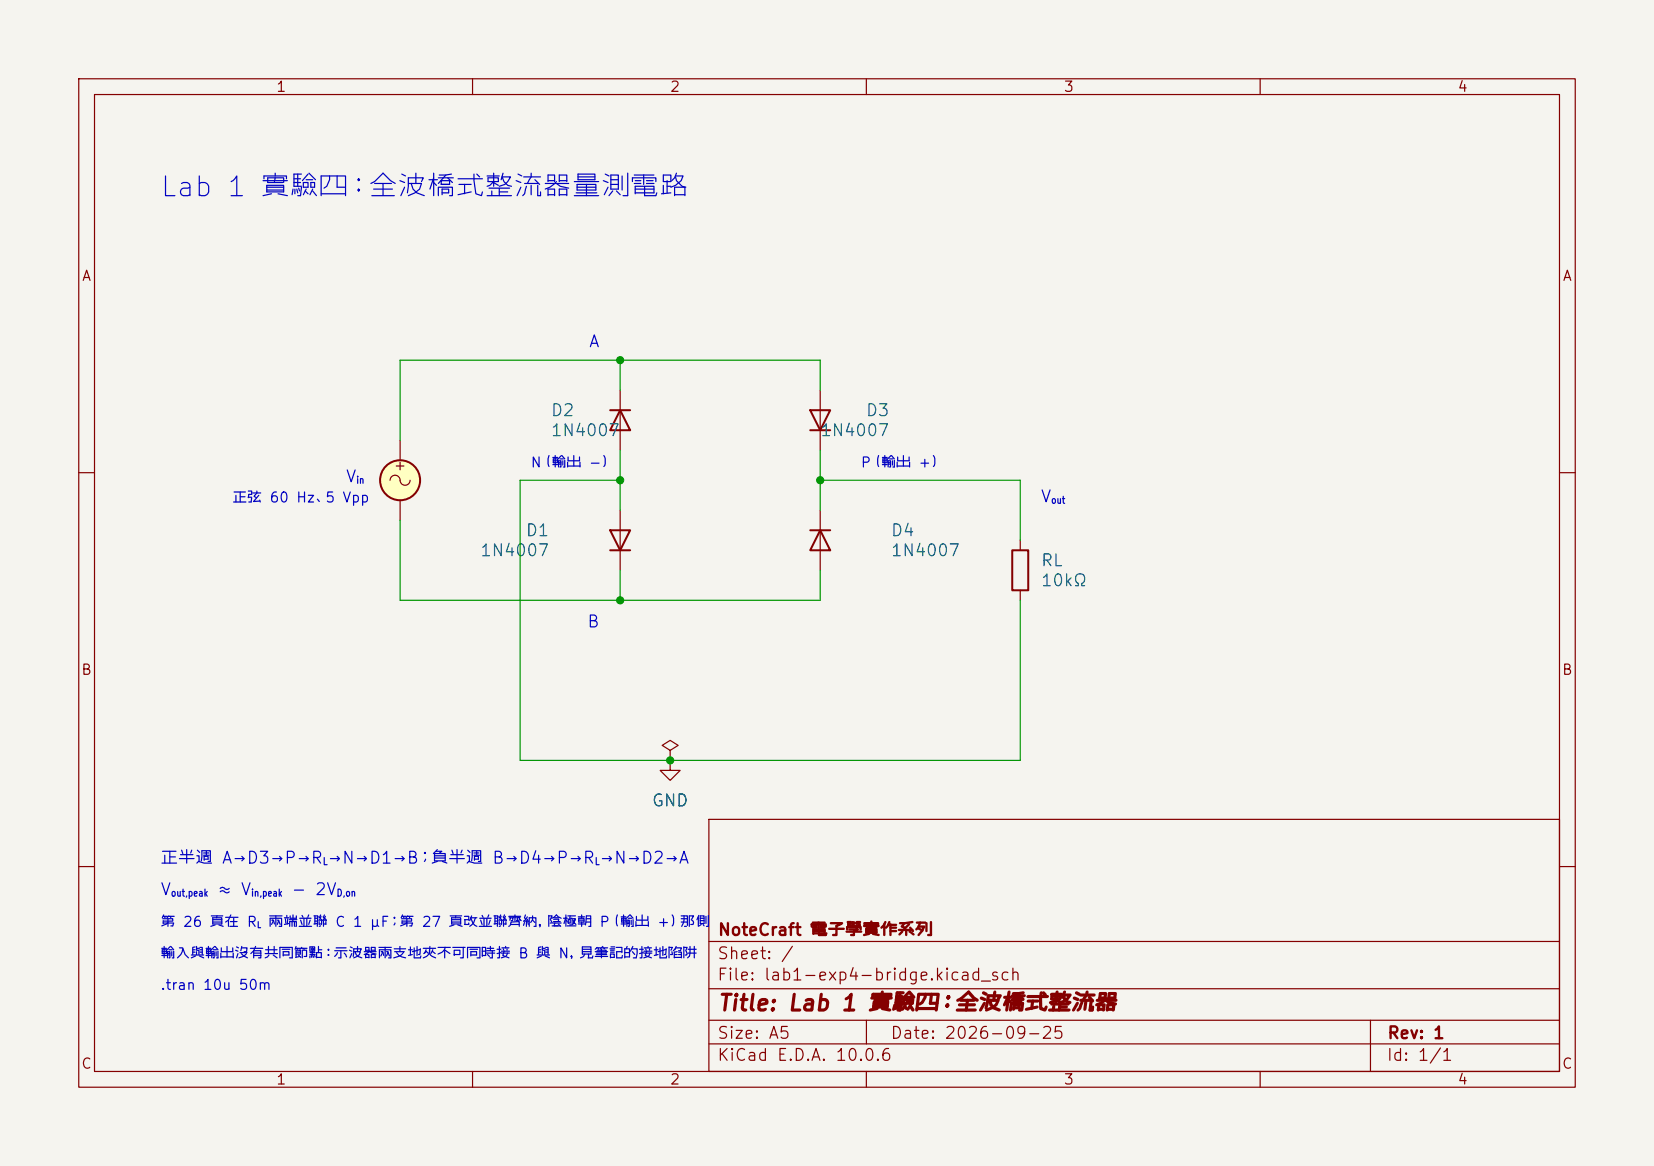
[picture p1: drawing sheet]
(kicad_sch
 (version 20260306)
 (generator "eeschema")
 (generator_version "10.0")
 (paper "A5")
 (title_block
  (title "Lab 1 實驗四：全波橋式整流器")
  (date "2026-09-25")
  (rev "1")
  (company "NoteCraft 電子學實作系列"))
 (lib_symbols
  (symbol "Device:R"
   (pin_numbers (hide yes))
   (pin_names
    (offset 0)) (exclude_from_sim no) (in_bom yes) (on_board yes)
   (in_pos_files yes)
   (duplicate_pin_numbers_are_jumpers no)
   (property "Reference" "R" (at 2.032 0 90) (show_name no) (do_not_autoplace no) (effects (font (size 1.27 1.27))))
   (property "Value" "R" (at 0 0 90) (show_name no) (do_not_autoplace no) (effects (font (size 1.27 1.27))))
   (property "Footprint" "" (at -1.778 0 90) (show_name no) (do_not_autoplace no) (hide yes) (effects (font (size 1.27 1.27))))
   (property "Datasheet" "" (at 0 0 0) (show_name no) (do_not_autoplace no) (hide yes) (effects (font (size 1.27 1.27))))
   (property "Description" "Resistor" (at 0 0 0) (show_name no) (do_not_autoplace no) (hide yes) (effects (font (size 1.27 1.27))))
   (symbol "R_0_1"
    (rectangle (start -1.016 -2.54) (end 1.016 2.54) (stroke (width 0.254) (type default)) (fill (type none))))
   (symbol "R_1_1"
    (pin passive line (at 0 3.81 270) (length 1.27) (name "" (effects (font (size 1.27 1.27)))) (number "1" (effects (font (size 1.27 1.27)))))
    (pin passive line (at 0 -3.81 90) (length 1.27) (name "" (effects (font (size 1.27 1.27)))) (number "2" (effects (font (size 1.27 1.27))))))
   (embedded_fonts no))
  (symbol "Diode:1N4007"
   (pin_numbers (hide yes))
   (pin_names (hide yes)) (exclude_from_sim no) (in_bom yes) (on_board yes)
   (in_pos_files yes)
   (duplicate_pin_numbers_are_jumpers no)
   (property "Reference" "D" (at 0 2.54 0) (show_name no) (do_not_autoplace no) (effects (font (size 1.27 1.27))))
   (property "Value" "1N4007" (at 0 -2.54 0) (show_name no) (do_not_autoplace no) (effects (font (size 1.27 1.27))))
   (property "Footprint" "Diode_THT:D_DO-41_SOD81_P10.16mm_Horizontal" (at 0 -4.445 0) (show_name no) (do_not_autoplace no) (hide yes) (effects (font (size 1.27 1.27))))
   (property "Datasheet" "http://www.vishay.com/docs/88503/1n4001.pdf" (at 0 0 0) (show_name no) (do_not_autoplace no) (hide yes) (effects (font (size 1.27 1.27))))
   (property "Description" "1000V 1A General Purpose Rectifier Diode, DO-41" (at 0 0 0) (show_name no) (do_not_autoplace no) (hide yes) (effects (font (size 1.27 1.27))))
   (property "Sim.Device" "D" (at 0 0 0) (show_name no) (do_not_autoplace no) (hide yes) (effects (font (size 1.27 1.27))))
   (property "Sim.Pins" "1=K 2=A" (at 0 0 0) (show_name no) (do_not_autoplace no) (hide yes) (effects (font (size 1.27 1.27))))
   (symbol "1N4007_0_1"
    (polyline (pts (xy -1.27 1.27) (xy -1.27 -1.27)) (stroke (width 0.254) (type default)) (fill (type none)))
    (polyline (pts (xy 1.27 1.27) (xy 1.27 -1.27) (xy -1.27 0) (xy 1.27 1.27)) (stroke (width 0.254) (type default)) (fill (type none)))
    (polyline (pts (xy 1.27 0) (xy -1.27 0)) (stroke (width 0) (type default)) (fill (type none))))
   (symbol "1N4007_1_1"
    (pin passive line (at -3.81 0 0) (length 2.54) (name "K" (effects (font (size 1.27 1.27)))) (number "1" (effects (font (size 1.27 1.27)))))
    (pin passive line (at 3.81 0 180) (length 2.54) (name "A" (effects (font (size 1.27 1.27)))) (number "2" (effects (font (size 1.27 1.27))))))
   (embedded_fonts no))
  (symbol "Simulation_SPICE:VSIN"
   (pin_numbers (hide yes))
   (pin_names
    (offset 0.0254)) (exclude_from_sim no) (in_bom yes) (on_board yes)
   (in_pos_files yes)
   (duplicate_pin_numbers_are_jumpers no)
   (property "Reference" "V" (at 2.54 2.54 0) (show_name no) (do_not_autoplace no) (effects (font (size 1.27 1.27)) (justify left)))
   (property "Value" "VSIN" (at 2.54 0 0) (show_name no) (do_not_autoplace no) (effects (font (size 1.27 1.27)) (justify left)))
   (property "Footprint" "" (at 0 0 0) (show_name no) (do_not_autoplace no) (hide yes) (effects (font (size 1.27 1.27))))
   (property "Datasheet" "https://ngspice.sourceforge.io/docs/ngspice-html-manual/manual.xhtml#sec_Independent_Sources_for" (at 0 0 0) (show_name no) (do_not_autoplace no) (hide yes) (effects (font (size 1.27 1.27))))
   (property "Description" "Voltage source, sinusoidal" (at 0 0 0) (show_name no) (do_not_autoplace no) (hide yes) (effects (font (size 1.27 1.27))))
   (property "Sim.Pins" "1=+ 2=-" (at 0 0 0) (show_name no) (do_not_autoplace no) (hide yes) (effects (font (size 1.27 1.27))))
   (property "Sim.Params" "dc=0 ampl=1 f=1k ac=1" (at 2.54 -2.54 0) (show_name no) (do_not_autoplace no) (effects (font (size 1.27 1.27)) (justify left)))
   (property "Sim.Type" "SIN" (at 0 0 0) (show_name no) (do_not_autoplace no) (hide yes) (effects (font (size 1.27 1.27))))
   (property "Sim.Device" "V" (at 0 0 0) (show_name no) (do_not_autoplace no) (hide yes) (effects (font (size 1.27 1.27)) (justify left)))
   (symbol "VSIN_0_0"
    (arc (start -1.27 0) (mid -0.635 0.6323) (end 0 0) (stroke (width 0) (type default)) (fill (type none)))
    (arc (start 1.27 0) (mid 0.635 -0.6323) (end 0 0) (stroke (width 0) (type default)) (fill (type none)))
    (text "+" (at 0 1.905 0) (effects (font (size 1.27 1.27)))))
   (symbol "VSIN_0_1"
    (circle (center 0 0) (radius 2.54) (stroke (width 0.254) (type default)) (fill (type background))))
   (symbol "VSIN_1_1"
    (pin passive line (at 0 5.08 270) (length 2.54) (name "" (effects (font (size 1.27 1.27)))) (number "1" (effects (font (size 1.27 1.27)))))
    (pin passive line (at 0 -5.08 90) (length 2.54) (name "" (effects (font (size 1.27 1.27)))) (number "2" (effects (font (size 1.27 1.27))))))
   (embedded_fonts no))
  (symbol "power:GND"
   (power global)
   (pin_numbers (hide yes))
   (pin_names
    (offset 0) (hide yes)) (exclude_from_sim no) (in_bom yes) (on_board yes)
   (in_pos_files yes)
   (duplicate_pin_numbers_are_jumpers no)
   (property "Reference" "#PWR" (at 0 -6.35 0) (show_name no) (do_not_autoplace no) (hide yes) (effects (font (size 1.27 1.27))))
   (property "Value" "GND" (at 0 -3.81 0) (show_name no) (do_not_autoplace no) (effects (font (size 1.27 1.27))))
   (property "Footprint" "" (at 0 0 0) (show_name no) (do_not_autoplace no) (hide yes) (effects (font (size 1.27 1.27))))
   (property "Datasheet" "" (at 0 0 0) (show_name no) (do_not_autoplace no) (hide yes) (effects (font (size 1.27 1.27))))
   (property "Description" "Power symbol creates a global label with name \"GND\" , ground" (at 0 0 0) (show_name no) (do_not_autoplace no) (hide yes) (effects (font (size 1.27 1.27))))
   (symbol "GND_0_1"
    (polyline (pts (xy 0 0) (xy 0 -1.27) (xy 1.27 -1.27) (xy 0 -2.54) (xy -1.27 -1.27) (xy 0 -1.27)) (stroke (width 0) (type default)) (fill (type none))))
   (symbol "GND_1_1"
    (pin power_in line (at 0 0 270) (length 0) (name "" (effects (font (size 1.27 1.27)))) (number "1" (effects (font (size 1.27 1.27))))))
   (embedded_fonts no))
  (symbol "power:PWR_FLAG"
   (power global)
   (pin_numbers (hide yes))
   (pin_names
    (offset 0) (hide yes)) (exclude_from_sim no) (in_bom yes) (on_board yes)
   (in_pos_files yes)
   (duplicate_pin_numbers_are_jumpers no)
   (property "Reference" "#FLG" (at 0 1.905 0) (show_name no) (do_not_autoplace no) (hide yes) (effects (font (size 1.27 1.27))))
   (property "Value" "PWR_FLAG" (at 0 3.81 0) (show_name no) (do_not_autoplace no) (effects (font (size 1.27 1.27))))
   (property "Footprint" "" (at 0 0 0) (show_name no) (do_not_autoplace no) (hide yes) (effects (font (size 1.27 1.27))))
   (property "Datasheet" "" (at 0 0 0) (show_name no) (do_not_autoplace no) (hide yes) (effects (font (size 1.27 1.27))))
   (property "Description" "Special symbol for telling ERC where power comes from" (at 0 0 0) (show_name no) (do_not_autoplace no) (hide yes) (effects (font (size 1.27 1.27))))
   (symbol "PWR_FLAG_0_0"
    (pin power_out line (at 0 0 90) (length 0) (name "" (effects (font (size 1.27 1.27)))) (number "1" (effects (font (size 1.27 1.27))))))
   (symbol "PWR_FLAG_0_1"
    (polyline (pts (xy 0 0) (xy 0 1.27) (xy -1.016 1.905) (xy 0 2.54) (xy 1.016 1.905) (xy 0 1.27)) (stroke (width 0) (type default)) (fill (type none))))
   (embedded_fonts no)))
 (text "P（輸出 +）"
  (exclude_from_sim no)
  (at 109.22 59.69 0)
  (effects (font (size 1.27 1.27)) (justify left bottom)))
 (text "正半週 A→D3→P→R_{L}→N→D1→B；負半週 B→D4→P→R_{L}→N→D2→A"
  (exclude_from_sim no)
  (at 20.32 110 0)
  (effects (font (size 1.5 1.5)) (justify left bottom)))
 (text "V_{out,peak} ≈ V_{in,peak} − 2V_{D,on}"
  (exclude_from_sim no)
  (at 20.32 114 0)
  (effects (font (size 1.5 1.5)) (justify left bottom)))
 (text "第 26 頁在 R_{L} 兩端並聯 C 1 µF；第 27 頁改並聯齊納，陰極朝 P（輸出 +）那側"
  (exclude_from_sim no)
  (at 20.32 118 0)
  (effects (font (size 1.27 1.27)) (justify left bottom)))
 (text "Lab 1 實驗四：全波橋式整流器量測電路"
  (exclude_from_sim no)
  (at 20.32 25.4 0)
  (effects (font (size 2.5 2.5)) (justify left bottom)))
 (text "A"
  (exclude_from_sim no)
  (at 76.2 44.45 0)
  (effects (font (size 1.5 1.5)) (justify right bottom)))
 (text "N（輸出 −）"
  (exclude_from_sim no)
  (at 67.31 59.69 0)
  (effects (font (size 1.27 1.27)) (justify left bottom)))
 (text "B"
  (exclude_from_sim no)
  (at 76.2 80.01 0)
  (effects (font (size 1.5 1.5)) (justify right bottom)))
 (text "輸入與輸出沒有共同節點：示波器兩支地夾不可同時接 B 與 N，見筆記的接地陷阱"
  (exclude_from_sim no)
  (at 20.32 122 0)
  (effects (font (size 1.27 1.27)) (justify left bottom)))
 (text "V_{in}"
  (exclude_from_sim no)
  (at 46.99 61.595 0)
  (effects (font (size 1.5 1.5)) (justify right bottom)))
 (text "正弦 60 Hz、5 Vpp"
  (exclude_from_sim no)
  (at 46.99 64.135 0)
  (effects (font (size 1.27 1.27)) (justify right bottom)))
 (text ".tran 10u 50m"
  (exclude_from_sim no)
  (at 20.32 126 0)
  (effects (font (size 1.27 1.27)) (justify left bottom)))
 (text "V_{out}"
  (exclude_from_sim no)
  (at 132.08 64.135 0)
  (effects (font (size 1.5 1.5)) (justify left bottom)))
 (junction
  (at 104.14 60.96)
  (diameter 0)
  (color 0 0 0 0))
 (junction
  (at 78.74 76.2)
  (diameter 0)
  (color 0 0 0 0))
 (junction
  (at 78.74 60.96)
  (diameter 0)
  (color 0 0 0 0))
 (junction
  (at 78.74 45.72)
  (diameter 0)
  (color 0 0 0 0))
 (junction
  (at 85.09 96.52)
  (diameter 0)
  (color 0 0 0 0))
 (wire
  (pts (xy 104.14 60.96) (xy 129.54 60.96))
  (stroke (width 0) (type default)))
 (wire
  (pts (xy 78.74 45.72) (xy 104.14 45.72))
  (stroke (width 0) (type default)))
 (wire
  (pts (xy 50.8 66.04) (xy 50.8 76.2))
  (stroke (width 0) (type default)))
 (wire
  (pts (xy 66.04 96.52) (xy 85.09 96.52))
  (stroke (width 0) (type default)))
 (wire
  (pts (xy 78.74 60.96) (xy 78.74 64.77))
  (stroke (width 0) (type default)))
 (wire
  (pts (xy 66.04 60.96) (xy 66.04 96.52))
  (stroke (width 0) (type default)))
 (wire
  (pts (xy 78.74 45.72) (xy 78.74 49.53))
  (stroke (width 0) (type default)))
 (wire
  (pts (xy 104.14 45.72) (xy 104.14 49.53))
  (stroke (width 0) (type default)))
 (wire
  (pts (xy 104.14 57.15) (xy 104.14 60.96))
  (stroke (width 0) (type default)))
 (wire
  (pts (xy 78.74 57.15) (xy 78.74 60.96))
  (stroke (width 0) (type default)))
 (wire
  (pts (xy 129.54 60.96) (xy 129.54 68.58))
  (stroke (width 0) (type default)))
 (wire
  (pts (xy 78.74 60.96) (xy 66.04 60.96))
  (stroke (width 0) (type default)))
 (wire
  (pts (xy 104.14 72.39) (xy 104.14 76.2))
  (stroke (width 0) (type default)))
 (wire
  (pts (xy 50.8 76.2) (xy 78.74 76.2))
  (stroke (width 0) (type default)))
 (wire
  (pts (xy 129.54 96.52) (xy 85.09 96.52))
  (stroke (width 0) (type default)))
 (wire
  (pts (xy 129.54 76.2) (xy 129.54 96.52))
  (stroke (width 0) (type default)))
 (wire
  (pts (xy 78.74 72.39) (xy 78.74 76.2))
  (stroke (width 0) (type default)))
 (wire
  (pts (xy 50.8 45.72) (xy 78.74 45.72))
  (stroke (width 0) (type default)))
 (wire
  (pts (xy 78.74 76.2) (xy 104.14 76.2))
  (stroke (width 0) (type default)))
 (wire
  (pts (xy 104.14 60.96) (xy 104.14 64.77))
  (stroke (width 0) (type default)))
 (wire
  (pts (xy 50.8 55.88) (xy 50.8 45.72))
  (stroke (width 0) (type default)))
 (symbol
  (lib_id "Diode:1N4007")
  (at 104.14 53.34 90)
  (unit 1)
  (body_style 1)
  (exclude_from_sim no)
  (in_bom yes)
  (on_board yes)
  (in_pos_files yes)
  (dnp no)
  (property "Reference" "D3" (at 113.03 52.07 90) (show_name no) (do_not_autoplace no) (effects (font (size 1.5 1.5)) (justify left)))
  (property "Value" "1N4007" (at 113.03 54.61 90) (show_name no) (do_not_autoplace no) (effects (font (size 1.5 1.5)) (justify left)))
  (property "Footprint" "" (at 104.14 53.34 0) (hide yes) (show_name no) (do_not_autoplace no) (effects (font (size 1.27 1.27))))
  (property "Datasheet" "" (at 104.14 53.34 0) (hide yes) (show_name no) (do_not_autoplace no) (effects (font (size 1.27 1.27))))
  (property "Description" "" (at 104.14 53.34 0) (hide yes) (show_name no) (do_not_autoplace no) (effects (font (size 1.27 1.27))))
  (property "Sim.Device" "D" (at 104.14 53.34 0) (hide yes) (show_name no) (do_not_autoplace no) (effects (font (size 1.27 1.27))))
  (property "Sim.Pins" "1=K 2=A" (at 104.14 53.34 0) (hide yes) (show_name no) (do_not_autoplace no) (effects (font (size 1.27 1.27))))
  (property "Sim.Params" "is=90p rs=40m n=1.4 cjo=30p tt=5u bv=1000 ibv=5u" (at 104.14 53.34 0) (hide yes) (show_name no) (do_not_autoplace no) (effects (font (size 1.27 1.27))))
  (pin "1")
  (pin "2"))
 (symbol
  (lib_id "Diode:1N4007")
  (at 78.74 68.58 90)
  (unit 1)
  (body_style 1)
  (exclude_from_sim no)
  (in_bom yes)
  (on_board yes)
  (in_pos_files yes)
  (dnp no)
  (property "Reference" "D1" (at 69.85 67.31 90) (show_name no) (do_not_autoplace no) (effects (font (size 1.5 1.5)) (justify left)))
  (property "Value" "1N4007" (at 69.85 69.85 90) (show_name no) (do_not_autoplace no) (effects (font (size 1.5 1.5)) (justify left)))
  (property "Footprint" "" (at 78.74 68.58 0) (hide yes) (show_name no) (do_not_autoplace no) (effects (font (size 1.27 1.27))))
  (property "Datasheet" "" (at 78.74 68.58 0) (hide yes) (show_name no) (do_not_autoplace no) (effects (font (size 1.27 1.27))))
  (property "Description" "" (at 78.74 68.58 0) (hide yes) (show_name no) (do_not_autoplace no) (effects (font (size 1.27 1.27))))
  (property "Sim.Device" "D" (at 78.74 68.58 0) (hide yes) (show_name no) (do_not_autoplace no) (effects (font (size 1.27 1.27))))
  (property "Sim.Pins" "1=K 2=A" (at 78.74 68.58 0) (hide yes) (show_name no) (do_not_autoplace no) (effects (font (size 1.27 1.27))))
  (property "Sim.Params" "is=90p rs=40m n=1.4 cjo=30p tt=5u bv=1000 ibv=5u" (at 78.74 68.58 0) (hide yes) (show_name no) (do_not_autoplace no) (effects (font (size 1.27 1.27))))
  (pin "1")
  (pin "2"))
 (symbol
  (lib_id "power:PWR_FLAG")
  (at 85.09 96.52 0)
  (unit 1)
  (body_style 1)
  (exclude_from_sim no)
  (in_bom yes)
  (on_board yes)
  (in_pos_files yes)
  (dnp no)
  (property "Reference" "#FLG01" (at 85.09 92.71 0) (hide yes) (show_name no) (do_not_autoplace no) (effects (font (size 1.27 1.27))))
  (property "Value" "PWR_FLAG" (at 85.09 92.71 0) (hide yes) (show_name no) (do_not_autoplace no) (effects (font (size 1.27 1.27))))
  (property "Footprint" "" (at 85.09 96.52 0) (hide yes) (show_name no) (do_not_autoplace no) (effects (font (size 1.27 1.27))))
  (property "Datasheet" "" (at 85.09 96.52 0) (hide yes) (show_name no) (do_not_autoplace no) (effects (font (size 1.27 1.27))))
  (property "Description" "" (at 85.09 96.52 0) (hide yes) (show_name no) (do_not_autoplace no) (effects (font (size 1.27 1.27))))
  (pin "1"))
 (symbol
  (lib_id "Device:R")
  (at 129.54 72.39 0)
  (unit 1)
  (body_style 1)
  (exclude_from_sim no)
  (in_bom yes)
  (on_board yes)
  (in_pos_files yes)
  (dnp no)
  (property "Reference" "RL" (at 132.08 71.12 0) (show_name no) (do_not_autoplace no) (effects (font (size 1.5 1.5)) (justify left)))
  (property "Value" "10kΩ" (at 132.08 73.66 0) (show_name no) (do_not_autoplace no) (effects (font (size 1.5 1.5)) (justify left)))
  (property "Footprint" "" (at 129.54 72.39 0) (hide yes) (show_name no) (do_not_autoplace no) (effects (font (size 1.27 1.27))))
  (property "Datasheet" "" (at 129.54 72.39 0) (hide yes) (show_name no) (do_not_autoplace no) (effects (font (size 1.27 1.27))))
  (property "Description" "" (at 129.54 72.39 0) (hide yes) (show_name no) (do_not_autoplace no) (effects (font (size 1.27 1.27))))
  (pin "1")
  (pin "2"))
 (symbol
  (lib_id "Simulation_SPICE:VSIN")
  (at 50.8 60.96 0)
  (unit 1)
  (body_style 1)
  (exclude_from_sim no)
  (in_bom yes)
  (on_board yes)
  (in_pos_files yes)
  (dnp no)
  (property "Reference" "V1" (at 48.26 58.42 0) (hide yes) (show_name no) (do_not_autoplace no) (effects (font (size 1.27 1.27))))
  (property "Value" "SINE(0 2.5 60)" (at 48.26 63.5 0) (hide yes) (show_name no) (do_not_autoplace no) (effects (font (size 1.27 1.27))))
  (property "Footprint" "" (at 50.8 60.96 0) (hide yes) (show_name no) (do_not_autoplace no) (effects (font (size 1.27 1.27))))
  (property "Datasheet" "" (at 50.8 60.96 0) (hide yes) (show_name no) (do_not_autoplace no) (effects (font (size 1.27 1.27))))
  (property "Description" "" (at 50.8 60.96 0) (hide yes) (show_name no) (do_not_autoplace no) (effects (font (size 1.27 1.27))))
  (pin "1")
  (pin "2"))
 (symbol
  (lib_id "Diode:1N4007")
  (at 104.14 68.58 270)
  (unit 1)
  (body_style 1)
  (exclude_from_sim no)
  (in_bom yes)
  (on_board yes)
  (in_pos_files yes)
  (dnp no)
  (property "Reference" "D4" (at 113.03 67.31 90) (show_name no) (do_not_autoplace no) (effects (font (size 1.5 1.5)) (justify left)))
  (property "Value" "1N4007" (at 113.03 69.85 90) (show_name no) (do_not_autoplace no) (effects (font (size 1.5 1.5)) (justify left)))
  (property "Footprint" "" (at 104.14 68.58 0) (hide yes) (show_name no) (do_not_autoplace no) (effects (font (size 1.27 1.27))))
  (property "Datasheet" "" (at 104.14 68.58 0) (hide yes) (show_name no) (do_not_autoplace no) (effects (font (size 1.27 1.27))))
  (property "Description" "" (at 104.14 68.58 0) (hide yes) (show_name no) (do_not_autoplace no) (effects (font (size 1.27 1.27))))
  (property "Sim.Device" "D" (at 104.14 68.58 0) (hide yes) (show_name no) (do_not_autoplace no) (effects (font (size 1.27 1.27))))
  (property "Sim.Pins" "1=K 2=A" (at 104.14 68.58 0) (hide yes) (show_name no) (do_not_autoplace no) (effects (font (size 1.27 1.27))))
  (property "Sim.Params" "is=90p rs=40m n=1.4 cjo=30p tt=5u bv=1000 ibv=5u" (at 104.14 68.58 0) (hide yes) (show_name no) (do_not_autoplace no) (effects (font (size 1.27 1.27))))
  (pin "1")
  (pin "2"))
 (symbol
  (lib_id "power:GND")
  (at 85.09 96.52 0)
  (unit 1)
  (body_style 1)
  (exclude_from_sim no)
  (in_bom yes)
  (on_board yes)
  (in_pos_files yes)
  (dnp no)
  (property "Reference" "#PWR01" (at 85.09 102.87 0) (hide yes) (show_name no) (do_not_autoplace no) (effects (font (size 1.27 1.27))))
  (property "Value" "GND" (at 85.09 101.6 0) (show_name no) (do_not_autoplace no) (effects (font (size 1.5 1.5))))
  (property "Footprint" "" (at 85.09 96.52 0) (hide yes) (show_name no) (do_not_autoplace no) (effects (font (size 1.27 1.27))))
  (property "Datasheet" "" (at 85.09 96.52 0) (hide yes) (show_name no) (do_not_autoplace no) (effects (font (size 1.27 1.27))))
  (property "Description" "" (at 85.09 96.52 0) (hide yes) (show_name no) (do_not_autoplace no) (effects (font (size 1.27 1.27))))
  (pin "1"))
 (symbol
  (lib_id "Diode:1N4007")
  (at 78.74 53.34 270)
  (unit 1)
  (body_style 1)
  (exclude_from_sim no)
  (in_bom yes)
  (on_board yes)
  (in_pos_files yes)
  (dnp no)
  (property "Reference" "D2" (at 69.85 52.07 90) (show_name no) (do_not_autoplace no) (effects (font (size 1.5 1.5)) (justify left)))
  (property "Value" "1N4007" (at 69.85 54.61 90) (show_name no) (do_not_autoplace no) (effects (font (size 1.5 1.5)) (justify left)))
  (property "Footprint" "" (at 78.74 53.34 0) (hide yes) (show_name no) (do_not_autoplace no) (effects (font (size 1.27 1.27))))
  (property "Datasheet" "" (at 78.74 53.34 0) (hide yes) (show_name no) (do_not_autoplace no) (effects (font (size 1.27 1.27))))
  (property "Description" "" (at 78.74 53.34 0) (hide yes) (show_name no) (do_not_autoplace no) (effects (font (size 1.27 1.27))))
  (property "Sim.Device" "D" (at 78.74 53.34 0) (hide yes) (show_name no) (do_not_autoplace no) (effects (font (size 1.27 1.27))))
  (property "Sim.Pins" "1=K 2=A" (at 78.74 53.34 0) (hide yes) (show_name no) (do_not_autoplace no) (effects (font (size 1.27 1.27))))
  (property "Sim.Params" "is=90p rs=40m n=1.4 cjo=30p tt=5u bv=1000 ibv=5u" (at 78.74 53.34 0) (hide yes) (show_name no) (do_not_autoplace no) (effects (font (size 1.27 1.27))))
  (pin "1")
  (pin "2"))
 (sheet_instances
  (path ""
   (page "1"))))
